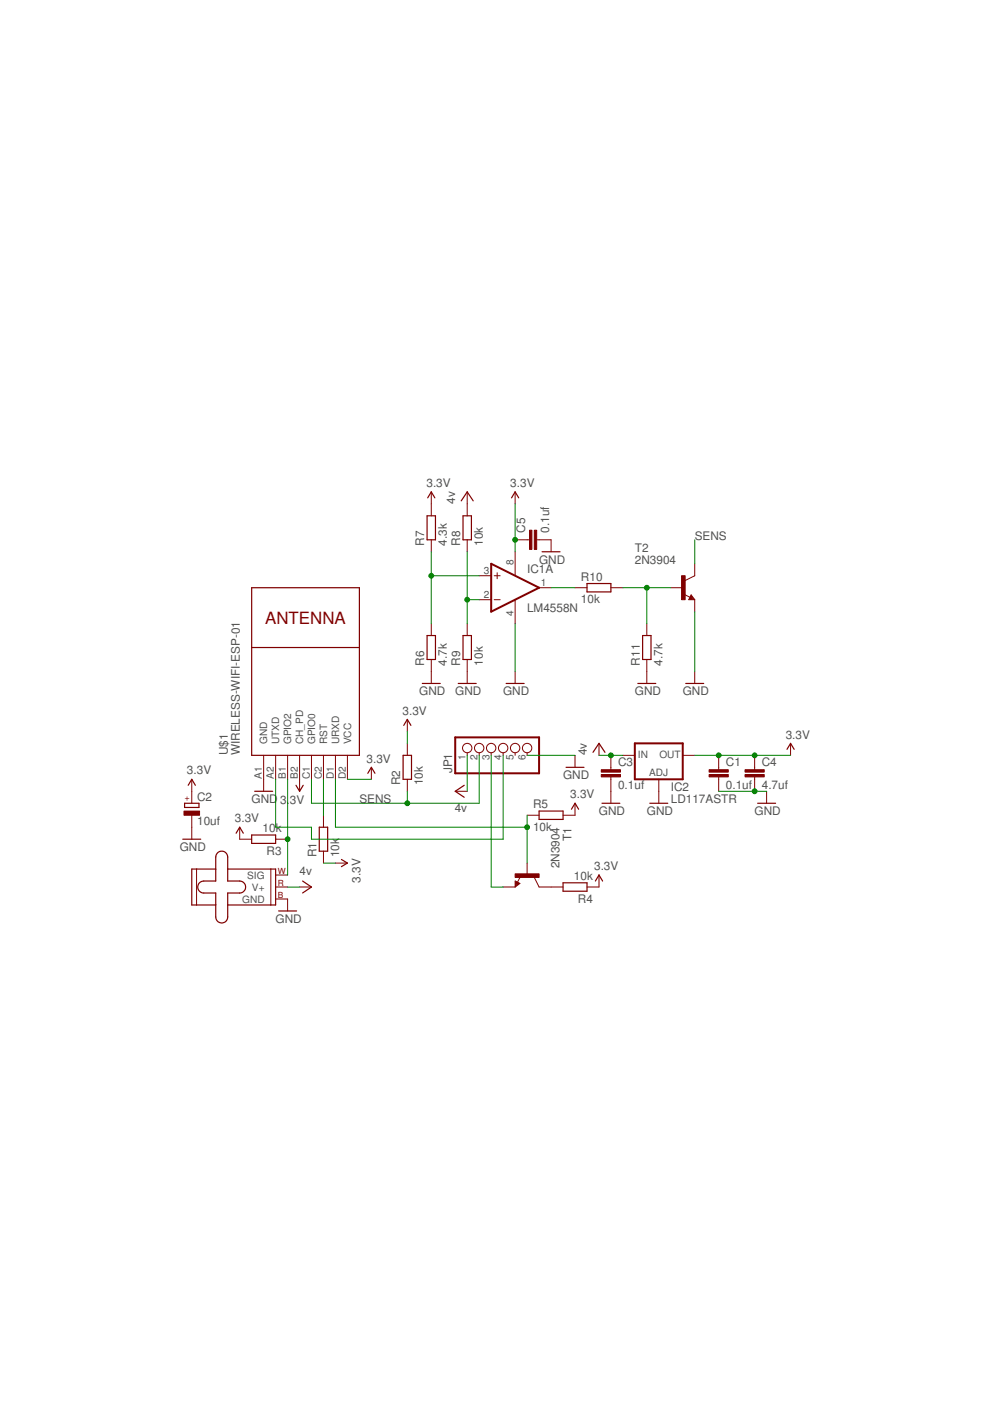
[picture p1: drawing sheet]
<svg xmlns="http://www.w3.org/2000/svg" width="210mm" height="297mm" viewBox="0 0 210 297" stroke-linecap="round" stroke-linejoin="round" font-family="sans-serif">
<g fill="none" stroke="#800000" stroke-width=".21">
<path d="M91.4 104.3v5.1M91.4 114.4v2.6M99.1 104.3v5.1M99.1 114.4v2.6M109.2 104.3v2.5M109.2 117v5.1M109.2 114.4h3.1M113.8 114.4h3v2.6M147.3 119.5v2.6l-2 1M91.4 132.2v2.5M91.4 139.8v5.1M99.1 132.2v2.5"/>
<path d="M99.1 139.8v5.1M101.6 122.1h2.5M101.6 127.1h2.5M104.8 122.1h1.2M104.8 127.1h1.2M105.4 121.4v1.3M109.2 127.1v5.1M114.3 124.6h2.5M121.9 124.6h2.6M129.5 124.6h2.6M137.1 132.2v2.5M137.1 139.8v5.1"/>
<path d="M142.2 124.6h2.6M145.1 126l1.2 .6M146.5 126.1l.8 1h-1.3zM147.3 127.1v2.6M86.4 152.5v2.6M86.4 157.6v2.5M99.1 159.6v.5M101.6 159.6v.5M104.1 159.6v.5M106.7 159.6v.5M109.2 142.4v2.5M109.2 159.6v.5"/>
<path d="M111.8 159.6v.5M127 157.6v2.5M147.3 142.4v2.5M167.6 157.6v2.5M40.7 165.2v5.1M40.7 172.8v5.1M50.8 175.4v2.5h2.6M55.9 160.1v7.7M58.4 160.1v5.1M58.4 177.9h2.6M61 160.1v5.1M63.5 160.1v7.7"/>
<path d="M66 160.1v5.1M68.6 160.1v5.1M68.6 172.8v2.6M71.1 160.1v5.1M73.7 160.1v5.1M78.7 162.7v2.5M86.4 165.2v2.6M96.5 167.8h2.6M111.8 172.8h2.5M121.9 160.1v2.6M121.9 170.3v2.5h-2.5M129.5 160.1v3.1"/>
<path d="M129.5 164.7v5.6M132.1 160.1h2.5M139.7 165.2v5.1M144.8 160.1h2.5M152.4 160.1v3.1M152.4 164.7v3.1M160 160.1v3.1M160 164.7v3.1M162.5 167.8v2.5M41.7 184.3v7.6M57.4 184.3v7.6M58.4 190.6h2.6v2.5"/>
<path d="M58.4 185.5h2.6M58.4 188.1h2.6M63.5 188.1h2.5M68.6 180.5v2.5M71.1 183h2.6M106.7 188.1h2.5M109.2 186.8l1 .5-1 .8zM110.3 185.8l-.6 1.3M111.8 183v2.5M113.3 186l1 2.1h5.1M127 185.5v2.6h-2.5"/>
<circle cx="99.1" cy="158.6" r=".99"/>
<circle cx="101.6" cy="158.6" r=".99"/>
<circle cx="104.1" cy="158.6" r=".99"/>
<circle cx="106.7" cy="158.6" r=".99"/>
<circle cx="109.2" cy="158.6" r=".99"/>
<circle cx="111.8" cy="158.6" r=".99"/>
</g>
<g fill="none" stroke="#800000" stroke-width=".25">
<path d="M90.6 109.4h1.7v5h-1.7zM90.7 105.6l.7-1.3 .8 1.3M97.8 106.2l1.3-1.9 1.2 1.9M98.2 109.4h1.7v5h-1.7zM108.5 105.6l.7-1.3 .8 1.3M114.9 117h3.8M53.4 124.6h22.8v35.5h-22.8zM53.4 137.3h22.8M90.6 134.7h1.7v5.1h-1.7zM98.2 134.7h1.7v5.1h-1.7zM124.5 123.7h5v1.8h-5zM136.2 134.7h1.8v5.1h-1.8z"/>
<path d="M146.5 126.6l.2 .3h-.4l.2-.5 .5 .6h-.7M85.6 153.8l.8-1.3 .7 1.3M89.5 144.9h3.8M97.2 144.9h3.8M107.3 144.9h3.8M125.7 159.5l1.3-1.9 1.3 1.9M135.2 144.9h3.8M145.4 144.9h3.8M166.9 158.9l.7-1.3 .8 1.3M38.8 177.9h3.8M39.1 170.3h3.1v.9h-3.1zM39.9 166.5l.8-1.3 .7 1.3"/>
<path d="M50.1 176.7l.7-1.3 .8 1.3M53.4 177h5v1.8h-5zM54 167.8h3.8M62.8 166.5l.7 1.3 .8-1.3M67.7 175.4h1.8v5.1h-1.8zM78 164l.7-1.3 .8 1.3M85.5 160.1h1.7v5.1h-1.7zM98.4 166.5l-1.9 1.3 1.9 1.2M114.3 172h5.1v1.7h-5.1zM120 162.7h3.8M121.2 171.6l.7-1.3 .8 1.3M127.6 170.3h3.8"/>
<path d="M137.8 170.3h3.8M160.6 170.3h3.8M45.7 184.3h-5v7.6h5M46.1 180.9a1.26 1.26 0 0 1 1.4-.4 1.26 1.26 0 0 1 .8 1.2v5.1h2.5a1.27 1.27 0 0 1 1.3 1.3 1.27 1.27 0 0 1-1.3 1.2h-2.5v5.1a1.27 1.27 0 0 1-1.3 1.3 1.27 1.27 0 0 1-1.3-1.3v-5.1h-2.5a1.27 1.27 0 0 1-1.3-1.2 1.27 1.27 0 0 1 1.3-1.3h2.5v-5.1zM48.3 184.3h10.1v7.6h-10.1M59.1 193.1h3.8M64.2 186.8l1.8 1.3-1.8 1.2M72.4 182.2l1.3 .8-1.3 .7M109.3 187v.8l.7-.5-.5-.3v.4l.2-.1M119.4 187.2h5.1v1.8h-5.1zM126.2 186.8l.8-1.3 .8 1.3"/>
</g>
<g fill="#800000" stroke="#800000" stroke-width=".21">
<path d="M39 172h3.3v.8h-3.3z"/>
<path d="M109.2 185.3h5.1v.7h-5.1z"/>
<path d="M144.5 122.1h.8v5h-.8z"/>
<path d="M150.3 164.2h4.1v.5h-4.1z"/>
<path d="M150.3 163.2h4.1v.5h-4.1z"/>
<path d="M127.5 164.2h4.1v.5h-4.1z"/>
<path d="M127.5 163.2h4.1v.5h-4.1z"/>
<path d="M158 164.2h4v.5h-4z"/>
<path d="M158 163.2h4v.5h-4z"/>
<path d="M113.3 112.4h.5v4.1h-.5z"/>
<path d="M112.3 112.4h.5v4.1h-.5z"/>
</g>
<path d="M104.1 119.5l10.2 5.1-10.2 5.1zM96.5 156.3h17.8v7.7h-17.8zM134.6 157.6h10.2v7.6h-10.2z" fill="none" stroke="#800000" stroke-width=".42"/>
<g fill="none" stroke="#008000" stroke-width=".21">
<path d="M91.4 117v15.2M99.1 117v15.2M109.2 106.8v10.2M147.3 114.4v5.1M91.4 122.1h10.2M99.1 127.1h2.5M109.2 132.2v10.2M116.8 124.6h5.1M132.1 124.6h10.1M137.1 124.6v7.6M147.3 129.7v12.7M86.4 155.1v2.5"/>
<path d="M61 165.2v20.3M68.6 165.2v7.6M71.1 165.2v10.2h40.7M73.7 165.2h5M86.4 167.8v2.5M99.1 160.1v7.7M101.6 160.1v10.2h-35.6v-5.1M104.1 160.1v28h2.6M106.7 160.1v17.8h-40.7v-2.5h-7.6v-10.2M111.8 160.1h10.1M111.8 172.8v10.2M127 160.1h5.1"/>
<path d="M147.3 160.1h20.3M152.4 167.8h10.1M61 188.1h2.5M68.6 183h2.5"/>
</g>
<g fill="#008000" stroke="#008000" stroke-width=".21">
<circle cx="152.4" cy="160.1" r=".51"/>
<circle cx="160" cy="160.1" r=".51"/>
<circle cx="109.2" cy="114.4" r=".51"/>
<circle cx="61" cy="177.9" r=".51"/>
<circle cx="160" cy="167.8" r=".51"/>
<circle cx="111.8" cy="175.4" r=".51"/>
<circle cx="91.4" cy="122.1" r=".51"/>
<circle cx="99.1" cy="127.1" r=".51"/>
<circle cx="129.5" cy="160.1" r=".51"/>
<circle cx="137.1" cy="124.6" r=".51"/>
<circle cx="86.4" cy="170.3" r=".51"/>
</g>
<text font-size="3.6" fill="#800000" x="56.2" y="132.2">ANTENNA</text>
<g font-size="2.5" fill="#505050">
<text x="90.4" y="103.3">3.3V</text>
<text x="96.5" y="106.8" transform="rotate(-90 96.5 106.8)">4v</text>
<text x="108.2" y="103.3">3.3V</text>
<text x="111.4" y="112.9" transform="rotate(-90 111.4 112.9)">C5</text>
<text x="116.5" y="112.9" transform="rotate(-90 116.5 112.9)">0.1uf</text>
<text x="89.9" y="115.7" transform="rotate(-90 89.9 115.7)">R7</text>
<text x="94.7" y="115.7" transform="rotate(-90 94.7 115.7)">4.3k</text>
<text x="97.6" y="115.7" transform="rotate(-90 97.6 115.7)">R8</text>
<text x="102.4" y="115.7" transform="rotate(-90 102.4 115.7)">10k</text>
<text x="114.3" y="119.5">GND</text>
<text x="134.6" y="119.5">2N3904</text>
<text x="134.6" y="117">T2</text>
<text x="147.3" y="114.4">SENS</text>
<text x="111.8" y="121.4">IC1A</text>
<text x="123.2" y="123.1">R10</text>
<text x="111.8" y="129.7">LM4558N</text>
<text x="123.2" y="127.9">10k</text>
<text x="89.9" y="141.1" transform="rotate(-90 89.9 141.1)">R6</text>
<text x="94.7" y="141.1" transform="rotate(-90 94.7 141.1)">4.7k</text>
<text x="97.6" y="141.1" transform="rotate(-90 97.6 141.1)">R9</text>
<text x="102.4" y="141.1" transform="rotate(-90 102.4 141.1)">10k</text>
<text x="135.6" y="141.1" transform="rotate(-90 135.6 141.1)">R11</text>
<text x="140.4" y="141.1" transform="rotate(-90 140.4 141.1)">4.7k</text>
<text x="88.9" y="147.5">GND</text>
<text x="96.5" y="147.5">GND</text>
<text x="106.7" y="147.5">GND</text>
<text x="134.6" y="147.5">GND</text>
<text x="144.8" y="147.5">GND</text>
<text x="85.3" y="151.5">3.3V</text>
<text x="48.3" y="160.1" transform="rotate(-90 48.3 160.1)">U$1</text>
<text x="50.8" y="160.1" transform="rotate(-90 50.8 160.1)">WIRELESS-WIFI-ESP-01</text>
<text x="77.7" y="161.7">3.3V</text>
<text x="124.5" y="160.1" transform="rotate(-90 124.5 160.1)">4v</text>
<text x="166.6" y="156.6">3.3V</text>
<text x="39.6" y="164.2">3.3V</text>
<text x="84.9" y="166.5" transform="rotate(-90 84.9 166.5)">R2</text>
<text x="89.7" y="166.5" transform="rotate(-90 89.7 166.5)">10k</text>
<text x="95.9" y="164" transform="rotate(-90 95.9 164)">JP1</text>
<text x="119.4" y="165.2">GND</text>
<text x="131.1" y="167.4">0.1uf</text>
<text x="131.1" y="162.3">C3</text>
<text x="142.2" y="167.8">IC2</text>
<text x="153.9" y="167.4">0.1uf</text>
<text x="153.9" y="162.3">C1</text>
<text x="161.5" y="167.4">4.7uf</text>
<text x="161.5" y="162.3">C4</text>
<text x="41.8" y="169.8">C2</text>
<text x="53.4" y="170.3">GND</text>
<text x="59.4" y="170.6">3.</text>
<text x="61.5" y="170.6">3V</text>
<text x="76.2" y="170.3">SENS</text>
<text x="96.4" y="172.1">4v</text>
<text x="113" y="171.3">R5</text>
<text x="120.9" y="169.3">3.3V</text>
<text x="127" y="172.8">GND</text>
<text x="137.1" y="172.8">GND</text>
<text x="142.2" y="170.3">LD117ASTR</text>
<text x="160" y="172.8">GND</text>
<text x="41.8" y="174.9">10uf</text>
<text x="49.8" y="174.4">3.3V</text>
<text x="55.7" y="176.4">10k</text>
<text x="113" y="176.1">10k</text>
<text x="121.2" y="178.3" transform="rotate(-90 121.2 178.3)">T1</text>
<text x="38.1" y="180.5">GND</text>
<text x="56.5" y="181.2">R3</text>
<text x="63.5" y="185.5">4v</text>
<text x="67.1" y="181.7" transform="rotate(-90 67.1 181.7)">R1</text>
<text x="71.9" y="181.7" transform="rotate(-90 71.9 181.7)">10k</text>
<text x="118.6" y="184.1" transform="rotate(-90 118.6 184.1)">2N3904</text>
<text x="126" y="184.5">3.3V</text>
<text x="76.5" y="187.1" transform="rotate(-90 76.5 187.1)">3.3V</text>
<text x="121.7" y="186.6">10k</text>
<text x="122.5" y="191.3">R4</text>
<text x="58.4" y="195.7">GND</text>
</g>
<g font-size="2.1" fill="#505050">
<text x="108.9" y="119.7" transform="rotate(-90 108.9 119.7)">8</text>
<text x="102.6" y="121.7">3</text>
<text x="114.6" y="124.2">1</text>
<text x="102.6" y="126.8">2</text>
<text x="108.9" y="130.7" transform="rotate(-90 108.9 130.7)">4</text>
<text x="56.7" y="157.8" transform="rotate(-90 56.7 157.8)">GND</text>
<text x="59.2" y="157.8" transform="rotate(-90 59.2 157.8)">UTXD</text>
<text x="61.7" y="157.8" transform="rotate(-90 61.7 157.8)">GPIO2</text>
<text x="64.3" y="157.8" transform="rotate(-90 64.3 157.8)">CH_PD</text>
<text x="66.8" y="157.8" transform="rotate(-90 66.8 157.8)">GPIO0</text>
<text x="69.4" y="157.8" transform="rotate(-90 69.4 157.8)">RST</text>
<text x="71.9" y="157.8" transform="rotate(-90 71.9 157.8)">URXD</text>
<text x="74.4" y="157.8" transform="rotate(-90 74.4 157.8)">VCC</text>
<text x="98.7" y="161.1" transform="rotate(-90 98.7 161.1)">1</text>
<text x="101.2" y="161.1" transform="rotate(-90 101.2 161.1)">2</text>
<text x="103.8" y="161.1" transform="rotate(-90 103.8 161.1)">3</text>
<text x="106.3" y="161.1" transform="rotate(-90 106.3 161.1)">4</text>
<text x="108.9" y="161.1" transform="rotate(-90 108.9 161.1)">5</text>
<text x="111.4" y="161.1" transform="rotate(-90 111.4 161.1)">6</text>
<text x="135.2" y="160.8">IN</text>
<text x="139.8" y="160.8">OUT</text>
<text x="55.5" y="165.1" transform="rotate(-90 55.5 165.1)">A1</text>
<text x="58.1" y="165.1" transform="rotate(-90 58.1 165.1)">A2</text>
<text x="60.6" y="165.1" transform="rotate(-90 60.6 165.1)">B1</text>
<text x="63.2" y="165.1" transform="rotate(-90 63.2 165.1)">B2</text>
<text x="65.7" y="165.2" transform="rotate(-90 65.7 165.2)">C1</text>
<text x="68.2" y="165.2" transform="rotate(-90 68.2 165.2)">C2</text>
<text x="70.8" y="165.2" transform="rotate(-90 70.8 165.2)">D1</text>
<text x="73.3" y="165.2" transform="rotate(-90 73.3 165.2)">D2</text>
<text x="137.7" y="164.5">ADJ</text>
<text x="51.4" y="191.4">GND</text>
<text x="52.4" y="186.3">SIG</text>
<text x="53.4" y="188.8">V+</text>
</g>
<g font-size="1.8" fill="#800000">
<text x="40.1" y="169.9" transform="rotate(-90 40.1 169.9)">+</text>
<text x="58.9" y="185.3">W</text>
<text x="58.9" y="187.8">R</text>
<text x="58.9" y="190.4">B</text>
</g>
</svg>
